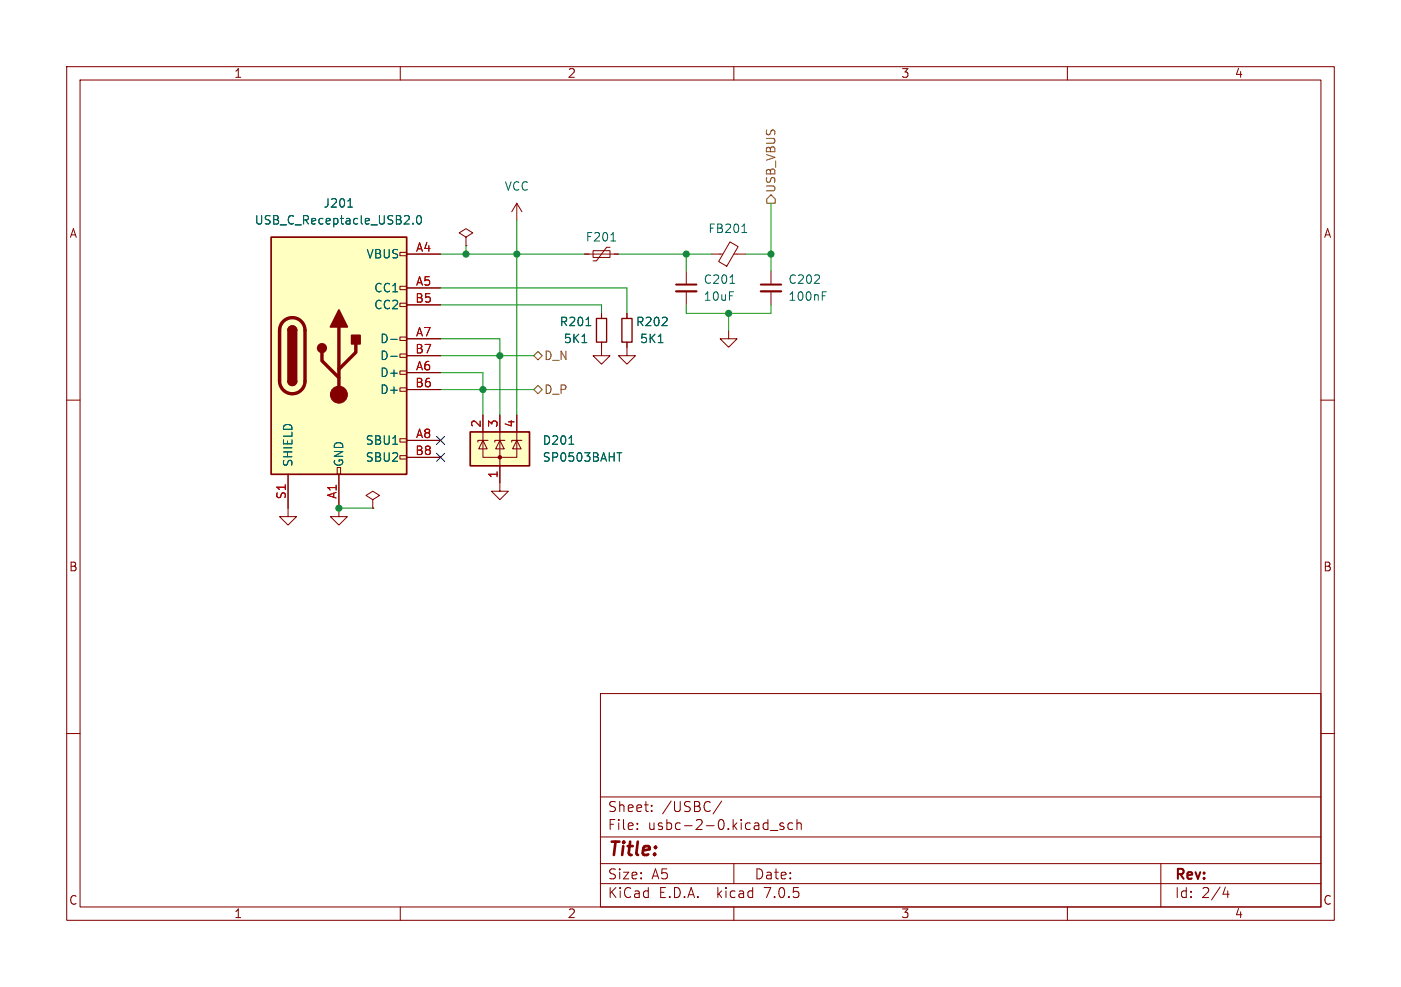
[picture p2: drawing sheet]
(kicad_sch (version 20230121) (generator eeschema)

 (paper "A5")

 (lib_symbols
  (symbol "Connector:USB_C_Receptacle_USB2.0" (pin_names (offset 1.016)) (in_bom yes) (on_board yes)
   (property "Reference" "J" (at -10.16 19.05 0) (effects (font (size 1.27 1.27)) (justify left)))
   (property "Value" "USB_C_Receptacle_USB2.0" (at 19.05 19.05 0) (effects (font (size 1.27 1.27)) (justify right)))
   (property "Footprint" "" (at 3.81 0 0) (effects (font (size 1.27 1.27)) hide))
   (property "Datasheet" "https://www.usb.org/sites/default/files/documents/usb_type-c.zip" (at 3.81 0 0) (effects (font (size 1.27 1.27)) hide))
   (symbol "USB_C_Receptacle_USB2.0_0_0"
    (rectangle (start -0.254 -17.78) (end 0.254 -16.764) (stroke (width 0) (type default)) (fill (type none)))
    (rectangle (start 10.16 -14.986) (end 9.144 -15.494) (stroke (width 0) (type default)) (fill (type none)))
    (rectangle (start 10.16 -12.446) (end 9.144 -12.954) (stroke (width 0) (type default)) (fill (type none)))
    (rectangle (start 10.16 -4.826) (end 9.144 -5.334) (stroke (width 0) (type default)) (fill (type none)))
    (rectangle (start 10.16 -2.286) (end 9.144 -2.794) (stroke (width 0) (type default)) (fill (type none)))
    (rectangle (start 10.16 0.254) (end 9.144 -0.254) (stroke (width 0) (type default)) (fill (type none)))
    (rectangle (start 10.16 2.794) (end 9.144 2.286) (stroke (width 0) (type default)) (fill (type none)))
    (rectangle (start 10.16 7.874) (end 9.144 7.366) (stroke (width 0) (type default)) (fill (type none)))
    (rectangle (start 10.16 10.414) (end 9.144 9.906) (stroke (width 0) (type default)) (fill (type none)))
    (rectangle (start 10.16 15.494) (end 9.144 14.986) (stroke (width 0) (type default)) (fill (type none))))
   (symbol "USB_C_Receptacle_USB2.0_0_1"
    (rectangle (start -10.16 17.78) (end 10.16 -17.78) (stroke (width 0.254) (type default)) (fill (type background)))
    (arc (start -8.89 -3.81) (mid -6.985 -5.7067) (end -5.08 -3.81) (stroke (width 0.508) (type default)) (fill (type none)))
    (arc (start -7.62 -3.81) (mid -6.985 -4.4423) (end -6.35 -3.81) (stroke (width 0.254) (type default)) (fill (type none)))
    (arc (start -7.62 -3.81) (mid -6.985 -4.4423) (end -6.35 -3.81) (stroke (width 0.254) (type default)) (fill (type outline)))
    (rectangle (start -7.62 -3.81) (end -6.35 3.81) (stroke (width 0.254) (type default)) (fill (type outline)))
    (arc (start -6.35 3.81) (mid -6.985 4.4423) (end -7.62 3.81) (stroke (width 0.254) (type default)) (fill (type none)))
    (arc (start -6.35 3.81) (mid -6.985 4.4423) (end -7.62 3.81) (stroke (width 0.254) (type default)) (fill (type outline)))
    (arc (start -5.08 3.81) (mid -6.985 5.7067) (end -8.89 3.81) (stroke (width 0.508) (type default)) (fill (type none)))
    (circle (center -2.54 1.143) (radius 0.635) (stroke (width 0.254) (type default)) (fill (type outline)))
    (circle (center 0 -5.842) (radius 1.27) (stroke (width 0) (type default)) (fill (type outline)))
    (polyline (pts (xy -8.89 -3.81) (xy -8.89 3.81)) (stroke (width 0.508) (type default)) (fill (type none)))
    (polyline (pts (xy -5.08 3.81) (xy -5.08 -3.81)) (stroke (width 0.508) (type default)) (fill (type none)))
    (polyline (pts (xy 0 -5.842) (xy 0 4.318)) (stroke (width 0.508) (type default)) (fill (type none)))
    (polyline (pts (xy 0 -3.302) (xy -2.54 -0.762) (xy -2.54 0.508)) (stroke (width 0.508) (type default)) (fill (type none)))
    (polyline (pts (xy 0 -2.032) (xy 2.54 0.508) (xy 2.54 1.778)) (stroke (width 0.508) (type default)) (fill (type none)))
    (polyline (pts (xy -1.27 4.318) (xy 0 6.858) (xy 1.27 4.318) (xy -1.27 4.318)) (stroke (width 0.254) (type default)) (fill (type outline)))
    (rectangle (start 1.905 1.778) (end 3.175 3.048) (stroke (width 0.254) (type default)) (fill (type outline))))
   (symbol "USB_C_Receptacle_USB2.0_1_1"
    (pin passive line (at 0 -22.86 90) (length 5.08) (name "GND" (effects (font (size 1.27 1.27)))) (number "A1" (effects (font (size 1.27 1.27)))))
    (pin passive line (at 0 -22.86 90) (length 5.08) hide (name "GND" (effects (font (size 1.27 1.27)))) (number "A12" (effects (font (size 1.27 1.27)))))
    (pin passive line (at 15.24 15.24 180) (length 5.08) (name "VBUS" (effects (font (size 1.27 1.27)))) (number "A4" (effects (font (size 1.27 1.27)))))
    (pin bidirectional line (at 15.24 10.16 180) (length 5.08) (name "CC1" (effects (font (size 1.27 1.27)))) (number "A5" (effects (font (size 1.27 1.27)))))
    (pin bidirectional line (at 15.24 -2.54 180) (length 5.08) (name "D+" (effects (font (size 1.27 1.27)))) (number "A6" (effects (font (size 1.27 1.27)))))
    (pin bidirectional line (at 15.24 2.54 180) (length 5.08) (name "D-" (effects (font (size 1.27 1.27)))) (number "A7" (effects (font (size 1.27 1.27)))))
    (pin bidirectional line (at 15.24 -12.7 180) (length 5.08) (name "SBU1" (effects (font (size 1.27 1.27)))) (number "A8" (effects (font (size 1.27 1.27)))))
    (pin passive line (at 15.24 15.24 180) (length 5.08) hide (name "VBUS" (effects (font (size 1.27 1.27)))) (number "A9" (effects (font (size 1.27 1.27)))))
    (pin passive line (at 0 -22.86 90) (length 5.08) hide (name "GND" (effects (font (size 1.27 1.27)))) (number "B1" (effects (font (size 1.27 1.27)))))
    (pin passive line (at 0 -22.86 90) (length 5.08) hide (name "GND" (effects (font (size 1.27 1.27)))) (number "B12" (effects (font (size 1.27 1.27)))))
    (pin passive line (at 15.24 15.24 180) (length 5.08) hide (name "VBUS" (effects (font (size 1.27 1.27)))) (number "B4" (effects (font (size 1.27 1.27)))))
    (pin bidirectional line (at 15.24 7.62 180) (length 5.08) (name "CC2" (effects (font (size 1.27 1.27)))) (number "B5" (effects (font (size 1.27 1.27)))))
    (pin bidirectional line (at 15.24 -5.08 180) (length 5.08) (name "D+" (effects (font (size 1.27 1.27)))) (number "B6" (effects (font (size 1.27 1.27)))))
    (pin bidirectional line (at 15.24 0 180) (length 5.08) (name "D-" (effects (font (size 1.27 1.27)))) (number "B7" (effects (font (size 1.27 1.27)))))
    (pin bidirectional line (at 15.24 -15.24 180) (length 5.08) (name "SBU2" (effects (font (size 1.27 1.27)))) (number "B8" (effects (font (size 1.27 1.27)))))
    (pin passive line (at 15.24 15.24 180) (length 5.08) hide (name "VBUS" (effects (font (size 1.27 1.27)))) (number "B9" (effects (font (size 1.27 1.27)))))
    (pin passive line (at -7.62 -22.86 90) (length 5.08) (name "SHIELD" (effects (font (size 1.27 1.27)))) (number "S1" (effects (font (size 1.27 1.27)))))))
  (symbol "Device:C_Small" (pin_numbers hide) (pin_names (offset 0.254) hide) (in_bom yes) (on_board yes)
   (property "Reference" "C" (at 0.254 1.778 0) (effects (font (size 1.27 1.27)) (justify left)))
   (property "Value" "C_Small" (at 0.254 -2.032 0) (effects (font (size 1.27 1.27)) (justify left)))
   (property "Footprint" "" (at 0 0 0) (effects (font (size 1.27 1.27)) hide))
   (property "Datasheet" "~" (at 0 0 0) (effects (font (size 1.27 1.27)) hide))
   (symbol "C_Small_0_1"
    (polyline (pts (xy -1.524 -0.508) (xy 1.524 -0.508)) (stroke (width 0.3302) (type default)) (fill (type none)))
    (polyline (pts (xy -1.524 0.508) (xy 1.524 0.508)) (stroke (width 0.3048) (type default)) (fill (type none))))
   (symbol "C_Small_1_1"
    (pin passive line (at 0 2.54 270) (length 2.032) (name "~" (effects (font (size 1.27 1.27)))) (number "1" (effects (font (size 1.27 1.27)))))
    (pin passive line (at 0 -2.54 90) (length 2.032) (name "~" (effects (font (size 1.27 1.27)))) (number "2" (effects (font (size 1.27 1.27)))))))
  (symbol "Device:FerriteBead_Small" (pin_numbers hide) (pin_names (offset 0)) (in_bom yes) (on_board yes)
   (property "Reference" "FB" (at 1.905 1.27 0) (effects (font (size 1.27 1.27)) (justify left)))
   (property "Value" "FerriteBead_Small" (at 1.905 -1.27 0) (effects (font (size 1.27 1.27)) (justify left)))
   (property "Footprint" "" (at -1.778 0 90) (effects (font (size 1.27 1.27)) hide))
   (property "Datasheet" "~" (at 0 0 0) (effects (font (size 1.27 1.27)) hide))
   (symbol "FerriteBead_Small_0_1"
    (polyline (pts (xy 0 -1.27) (xy 0 -0.7874)) (stroke (width 0) (type default)) (fill (type none)))
    (polyline (pts (xy 0 0.889) (xy 0 1.2954)) (stroke (width 0) (type default)) (fill (type none)))
    (polyline (pts (xy -1.8288 0.2794) (xy -1.1176 1.4986) (xy 1.8288 -0.2032) (xy 1.1176 -1.4224) (xy -1.8288 0.2794)) (stroke (width 0) (type default)) (fill (type none))))
   (symbol "FerriteBead_Small_1_1"
    (pin passive line (at 0 2.54 270) (length 1.27) (name "~" (effects (font (size 1.27 1.27)))) (number "1" (effects (font (size 1.27 1.27)))))
    (pin passive line (at 0 -2.54 90) (length 1.27) (name "~" (effects (font (size 1.27 1.27)))) (number "2" (effects (font (size 1.27 1.27)))))))
  (symbol "Device:Polyfuse_Small" (pin_numbers hide) (pin_names (offset 0)) (in_bom yes) (on_board yes)
   (property "Reference" "F" (at -1.905 0 90) (effects (font (size 1.27 1.27))))
   (property "Value" "Polyfuse_Small" (at 1.905 0 90) (effects (font (size 1.27 1.27))))
   (property "Footprint" "" (at 1.27 -5.08 0) (effects (font (size 1.27 1.27)) (justify left) hide))
   (property "Datasheet" "~" (at 0 0 0) (effects (font (size 1.27 1.27)) hide))
   (symbol "Polyfuse_Small_0_1"
    (rectangle (start -0.508 1.27) (end 0.508 -1.27) (stroke (width 0) (type default)) (fill (type none)))
    (polyline (pts (xy 0 2.54) (xy 0 -2.54)) (stroke (width 0) (type default)) (fill (type none)))
    (polyline (pts (xy -1.016 1.27) (xy -1.016 0.762) (xy 1.016 -0.762) (xy 1.016 -1.27)) (stroke (width 0) (type default)) (fill (type none))))
   (symbol "Polyfuse_Small_1_1"
    (pin passive line (at 0 2.54 270) (length 0.635) (name "~" (effects (font (size 1.27 1.27)))) (number "1" (effects (font (size 1.27 1.27)))))
    (pin passive line (at 0 -2.54 90) (length 0.635) (name "~" (effects (font (size 1.27 1.27)))) (number "2" (effects (font (size 1.27 1.27)))))))
  (symbol "Device:R_Small" (pin_numbers hide) (pin_names (offset 0.254) hide) (in_bom yes) (on_board yes)
   (property "Reference" "R" (at 0.762 0.508 0) (effects (font (size 1.27 1.27)) (justify left)))
   (property "Value" "R_Small" (at 0.762 -1.016 0) (effects (font (size 1.27 1.27)) (justify left)))
   (property "Footprint" "" (at 0 0 0) (effects (font (size 1.27 1.27)) hide))
   (property "Datasheet" "~" (at 0 0 0) (effects (font (size 1.27 1.27)) hide))
   (symbol "R_Small_0_1"
    (rectangle (start -0.762 1.778) (end 0.762 -1.778) (stroke (width 0.2032) (type default)) (fill (type none))))
   (symbol "R_Small_1_1"
    (pin passive line (at 0 2.54 270) (length 0.762) (name "~" (effects (font (size 1.27 1.27)))) (number "1" (effects (font (size 1.27 1.27)))))
    (pin passive line (at 0 -2.54 90) (length 0.762) (name "~" (effects (font (size 1.27 1.27)))) (number "2" (effects (font (size 1.27 1.27)))))))
  (symbol "Power_Protection:SP0503BAHT" (pin_names hide) (in_bom yes) (on_board yes)
   (property "Reference" "D" (at 5.715 2.54 0) (effects (font (size 1.27 1.27)) (justify left)))
   (property "Value" "SP0503BAHT" (at 5.715 0.635 0) (effects (font (size 1.27 1.27)) (justify left)))
   (property "Footprint" "Package_TO_SOT_SMD:SOT-143" (at 5.715 -1.27 0) (effects (font (size 1.27 1.27)) (justify left) hide))
   (property "Datasheet" "http://www.littelfuse.com/~/media/files/littelfuse/technical%20resources/documents/data%20sheets/sp05xxba.pdf" (at 3.175 3.175 0) (effects (font (size 1.27 1.27)) hide))
   (symbol "SP0503BAHT_0_0"
    (pin passive line (at 0 -5.08 90) (length 2.54) (name "A" (effects (font (size 1.27 1.27)))) (number "1" (effects (font (size 1.27 1.27))))))
   (symbol "SP0503BAHT_0_1"
    (rectangle (start -4.445 2.54) (end 4.445 -2.54) (stroke (width 0.254) (type default)) (fill (type background)))
    (circle (center 0 -1.27) (radius 0.254) (stroke (width 0) (type default)) (fill (type outline)))
    (polyline (pts (xy -2.54 2.54) (xy -2.54 1.27)) (stroke (width 0) (type default)) (fill (type none)))
    (polyline (pts (xy 0 -1.27) (xy 0 -2.54)) (stroke (width 0) (type default)) (fill (type none)))
    (polyline (pts (xy 0 -1.27) (xy 0 1.27)) (stroke (width 0) (type default)) (fill (type none)))
    (polyline (pts (xy 0 2.54) (xy 0 1.27)) (stroke (width 0) (type default)) (fill (type none)))
    (polyline (pts (xy 0.635 1.27) (xy 0.762 1.27)) (stroke (width 0) (type default)) (fill (type none)))
    (polyline (pts (xy 2.54 2.54) (xy 2.54 1.27)) (stroke (width 0) (type default)) (fill (type none)))
    (polyline (pts (xy 0.635 1.27) (xy -0.762 1.27) (xy -0.762 1.016)) (stroke (width 0) (type default)) (fill (type none)))
    (polyline (pts (xy -3.302 1.016) (xy -3.302 1.27) (xy -1.905 1.27) (xy -1.778 1.27)) (stroke (width 0) (type default)) (fill (type none)))
    (polyline (pts (xy -2.54 1.27) (xy -2.54 -1.27) (xy 2.54 -1.27) (xy 2.54 1.27)) (stroke (width 0) (type default)) (fill (type none)))
    (polyline (pts (xy -2.54 1.27) (xy -1.905 0) (xy -3.175 0) (xy -2.54 1.27)) (stroke (width 0) (type default)) (fill (type none)))
    (polyline (pts (xy 0.635 0) (xy -0.635 0) (xy 0 1.27) (xy 0.635 0)) (stroke (width 0) (type default)) (fill (type none)))
    (polyline (pts (xy 1.778 1.016) (xy 1.778 1.27) (xy 3.175 1.27) (xy 3.302 1.27)) (stroke (width 0) (type default)) (fill (type none)))
    (polyline (pts (xy 2.54 1.27) (xy 1.905 0) (xy 3.175 0) (xy 2.54 1.27)) (stroke (width 0) (type default)) (fill (type none))))
   (symbol "SP0503BAHT_1_1"
    (pin passive line (at -2.54 5.08 270) (length 2.54) (name "K" (effects (font (size 1.27 1.27)))) (number "2" (effects (font (size 1.27 1.27)))))
    (pin passive line (at 0 5.08 270) (length 2.54) (name "K" (effects (font (size 1.27 1.27)))) (number "3" (effects (font (size 1.27 1.27)))))
    (pin passive line (at 2.54 5.08 270) (length 2.54) (name "K" (effects (font (size 1.27 1.27)))) (number "4" (effects (font (size 1.27 1.27)))))))
  (symbol "power:GND" (power) (pin_names (offset 0)) (in_bom yes) (on_board yes)
   (property "Reference" "#PWR" (at 0 -6.35 0) (effects (font (size 1.27 1.27)) hide))
   (property "Value" "GND" (at 0 -3.81 0) (effects (font (size 1.27 1.27))))
   (property "Footprint" "" (at 0 0 0) (effects (font (size 1.27 1.27)) hide))
   (property "Datasheet" "" (at 0 0 0) (effects (font (size 1.27 1.27)) hide))
   (symbol "GND_0_1"
    (polyline (pts (xy 0 0) (xy 0 -1.27) (xy 1.27 -1.27) (xy 0 -2.54) (xy -1.27 -1.27) (xy 0 -1.27)) (stroke (width 0) (type default)) (fill (type none))))
   (symbol "GND_1_1"
    (pin power_in line (at 0 0 270) (length 0) hide (name "GND" (effects (font (size 1.27 1.27)))) (number "1" (effects (font (size 1.27 1.27)))))))
  (symbol "power:PWR_FLAG" (power) (pin_numbers hide) (pin_names (offset 0) hide) (in_bom yes) (on_board yes)
   (property "Reference" "#FLG" (at 0 1.905 0) (effects (font (size 1.27 1.27)) hide))
   (property "Value" "PWR_FLAG" (at 0 3.81 0) (effects (font (size 1.27 1.27))))
   (property "Footprint" "" (at 0 0 0) (effects (font (size 1.27 1.27)) hide))
   (property "Datasheet" "~" (at 0 0 0) (effects (font (size 1.27 1.27)) hide))
   (symbol "PWR_FLAG_0_0"
    (pin power_out line (at 0 0 90) (length 0) (name "pwr" (effects (font (size 1.27 1.27)))) (number "1" (effects (font (size 1.27 1.27))))))
   (symbol "PWR_FLAG_0_1"
    (polyline (pts (xy 0 0) (xy 0 1.27) (xy -1.016 1.905) (xy 0 2.54) (xy 1.016 1.905) (xy 0 1.27)) (stroke (width 0) (type default)) (fill (type none)))))
  (symbol "power:VCC" (power) (pin_names (offset 0)) (in_bom yes) (on_board yes)
   (property "Reference" "#PWR" (at 0 -3.81 0) (effects (font (size 1.27 1.27)) hide))
   (property "Value" "VCC" (at 0 3.81 0) (effects (font (size 1.27 1.27))))
   (property "Footprint" "" (at 0 0 0) (effects (font (size 1.27 1.27)) hide))
   (property "Datasheet" "" (at 0 0 0) (effects (font (size 1.27 1.27)) hide))
   (symbol "VCC_0_1"
    (polyline (pts (xy -0.762 1.27) (xy 0 2.54)) (stroke (width 0) (type default)) (fill (type none)))
    (polyline (pts (xy 0 0) (xy 0 2.54)) (stroke (width 0) (type default)) (fill (type none)))
    (polyline (pts (xy 0 2.54) (xy 0.762 1.27)) (stroke (width 0) (type default)) (fill (type none))))
   (symbol "VCC_1_1"
    (pin power_in line (at 0 0 90) (length 0) hide (name "VCC" (effects (font (size 1.27 1.27)))) (number "1" (effects (font (size 1.27 1.27))))))))

 (junction (at 109.22 46.99) (diameter 0) (color 0 0 0 0))
 (junction (at 74.93 53.34) (diameter 0) (color 0 0 0 0))
 (junction (at 102.87 38.1) (diameter 0) (color 0 0 0 0))
 (junction (at 69.85 38.1) (diameter 0) (color 0 0 0 0))
 (junction (at 72.39 58.42) (diameter 0) (color 0 0 0 0))
 (junction (at 77.47 38.1) (diameter 0) (color 0 0 0 0))
 (junction (at 115.57 38.1) (diameter 0) (color 0 0 0 0))
 (junction (at 50.8 76.2) (diameter 0) (color 0 0 0 0))

 (no_connect (at 66.04 66.04))
 (no_connect (at 66.04 68.58))

 (wire (pts (xy 74.93 53.34) (xy 80.01 53.34)) (stroke (width 0) (type default)))
 (wire (pts (xy 115.57 30.48) (xy 115.57 38.1)) (stroke (width 0) (type default)))
 (wire (pts (xy 72.39 58.42) (xy 80.01 58.42)) (stroke (width 0) (type default)))
 (wire (pts (xy 115.57 46.99) (xy 115.57 45.72)) (stroke (width 0) (type default)))
 (wire (pts (xy 109.22 46.99) (xy 115.57 46.99)) (stroke (width 0) (type default)))
 (wire (pts (xy 74.93 53.34) (xy 74.93 62.23)) (stroke (width 0) (type default)))
 (wire (pts (xy 102.87 40.64) (xy 102.87 38.1)) (stroke (width 0) (type default)))
 (wire (pts (xy 66.04 53.34) (xy 74.93 53.34)) (stroke (width 0) (type default)))
 (wire (pts (xy 66.04 55.88) (xy 72.39 55.88)) (stroke (width 0) (type default)))
 (wire (pts (xy 93.98 43.18) (xy 93.98 46.99)) (stroke (width 0) (type default)))
 (wire (pts (xy 69.85 38.1) (xy 77.47 38.1)) (stroke (width 0) (type default)))
 (wire (pts (xy 77.47 33.02) (xy 77.47 38.1)) (stroke (width 0) (type default)))
 (wire (pts (xy 102.87 38.1) (xy 106.68 38.1)) (stroke (width 0) (type default)))
 (wire (pts (xy 66.04 58.42) (xy 72.39 58.42)) (stroke (width 0) (type default)))
 (wire (pts (xy 66.04 38.1) (xy 69.85 38.1)) (stroke (width 0) (type default)))
 (wire (pts (xy 77.47 38.1) (xy 77.47 62.23)) (stroke (width 0) (type default)))
 (wire (pts (xy 109.22 46.99) (xy 102.87 46.99)) (stroke (width 0) (type default)))
 (wire (pts (xy 74.93 50.8) (xy 74.93 53.34)) (stroke (width 0) (type default)))
 (wire (pts (xy 66.04 50.8) (xy 74.93 50.8)) (stroke (width 0) (type default)))
 (wire (pts (xy 72.39 58.42) (xy 72.39 62.23)) (stroke (width 0) (type default)))
 (wire (pts (xy 77.47 38.1) (xy 87.63 38.1)) (stroke (width 0) (type default)))
 (wire (pts (xy 115.57 38.1) (xy 111.76 38.1)) (stroke (width 0) (type default)))
 (wire (pts (xy 115.57 38.1) (xy 115.57 40.64)) (stroke (width 0) (type default)))
 (wire (pts (xy 66.04 43.18) (xy 93.98 43.18)) (stroke (width 0) (type default)))
 (wire (pts (xy 90.17 45.72) (xy 90.17 46.99)) (stroke (width 0) (type default)))
 (wire (pts (xy 69.85 36.83) (xy 69.85 38.1)) (stroke (width 0) (type default)))
 (wire (pts (xy 102.87 46.99) (xy 102.87 45.72)) (stroke (width 0) (type default)))
 (wire (pts (xy 50.8 76.2) (xy 55.88 76.2)) (stroke (width 0) (type default)))
 (wire (pts (xy 72.39 55.88) (xy 72.39 58.42)) (stroke (width 0) (type default)))
 (wire (pts (xy 109.22 49.53) (xy 109.22 46.99)) (stroke (width 0) (type default)))
 (wire (pts (xy 66.04 45.72) (xy 90.17 45.72)) (stroke (width 0) (type default)))
 (wire (pts (xy 92.71 38.1) (xy 102.87 38.1)) (stroke (width 0) (type default)))

 (hierarchical_label "D_P" (shape bidirectional) (at 80.01 58.42 0) (fields_autoplaced) (effects (font (size 1.27 1.27)) (justify left)))
 (hierarchical_label "D_N" (shape bidirectional) (at 80.01 53.34 0) (fields_autoplaced) (effects (font (size 1.27 1.27)) (justify left)))
 (hierarchical_label "USB_VBUS" (shape output) (at 115.57 30.48 90) (fields_autoplaced) (effects (font (size 1.27 1.27)) (justify left)))

 (symbol (lib_id "power:GND") (at 90.17 52.07 0) (unit 1) (in_bom yes) (on_board yes) (dnp no) (fields_autoplaced)
  (property "Reference" "#PWR0203" (at 90.17 58.42 0) (effects (font (size 1.27 1.27)) hide))
  (property "Value" "GND" (at 90.17 57.15 0) (effects (font (size 1.27 1.27)) hide))
  (property "Footprint" "" (at 90.17 52.07 0) (effects (font (size 1.27 1.27)) hide))
  (property "Datasheet" "" (at 90.17 52.07 0) (effects (font (size 1.27 1.27)) hide)) (pin "1")
  (instances (project "wled-esp32-control-board" (path "" (reference "#PWR0203") (unit 1))) (project "arudino-clone" (path "" (reference "#PWR?") (unit 1)) (path "" (reference "#PWR0202") (unit 1)))))

 (symbol (lib_id "Power_Protection:SP0503BAHT") (at 74.93 67.31 0) (unit 1) (in_bom yes) (on_board yes) (dnp no) (fields_autoplaced)
  (property "Reference" "D201" (at 81.28 66.0399 0) (effects (font (size 1.27 1.27)) (justify left)))
  (property "Value" "SP0503BAHT" (at 81.28 68.5799 0) (effects (font (size 1.27 1.27)) (justify left)))
  (property "Footprint" "Package_TO_SOT_SMD:SOT-143" (at 80.645 68.58 0) (effects (font (size 1.27 1.27)) (justify left) hide))
  (property "Datasheet" "http://www.littelfuse.com/~/media/files/littelfuse/technical%20resources/documents/data%20sheets/sp05xxba.pdf" (at 78.105 64.135 0) (effects (font (size 1.27 1.27)) hide))
  (property "LCSC" "C7074" (at 74.93 67.31 0) (effects (font (size 1.27 1.27)) hide)) (pin "1") (pin "2") (pin "3") (pin "4")
  (instances (project "wled-esp32-control-board" (path "" (reference "D201") (unit 1))) (project "arudino-clone" (path "" (reference "D?") (unit 1)) (path "" (reference "D201") (unit 1)))))

 (symbol (lib_id "power:GND") (at 43.18 76.2 0) (unit 1) (in_bom yes) (on_board yes) (dnp no) (fields_autoplaced)
  (property "Reference" "#PWR0206" (at 43.18 82.55 0) (effects (font (size 1.27 1.27)) hide))
  (property "Value" "GND" (at 43.18 81.28 0) (effects (font (size 1.27 1.27)) hide))
  (property "Footprint" "" (at 43.18 76.2 0) (effects (font (size 1.27 1.27)) hide))
  (property "Datasheet" "" (at 43.18 76.2 0) (effects (font (size 1.27 1.27)) hide)) (pin "1")
  (instances (project "wled-esp32-control-board" (path "" (reference "#PWR0206") (unit 1))) (project "arudino-clone" (path "" (reference "#PWR?") (unit 1)) (path "" (reference "#PWR0205") (unit 1)))))

 (symbol (lib_id "Connector:USB_C_Receptacle_USB2.0") (at 50.8 53.34 0) (unit 1) (in_bom yes) (on_board yes) (dnp no) (fields_autoplaced)
  (property "Reference" "J201" (at 50.8 30.48 0) (effects (font (size 1.27 1.27))))
  (property "Value" "USB_C_Receptacle_USB2.0" (at 50.8 33.02 0) (effects (font (size 1.27 1.27))))
  (property "Footprint" "User_Footprint:USB_C_Receptable_918-418K2023S40001" (at 54.61 53.34 0) (effects (font (size 1.27 1.27)) hide))
  (property "Datasheet" "https://www.usb.org/sites/default/files/documents/usb_type-c.zip" (at 54.61 53.34 0) (effects (font (size 1.27 1.27)) hide))
  (property "LCSC" "C2982555" (at 50.8 53.34 0) (effects (font (size 1.27 1.27)) hide)) (pin "A1") (pin "A12") (pin "A4") (pin "A5") (pin "A6") (pin "A7") (pin "A8") (pin "A9") (pin "B1") (pin "B12") (pin "B4") (pin "B5") (pin "B6") (pin "B7") (pin "B8") (pin "B9") (pin "S1")
  (instances (project "wled-esp32-control-board" (path "" (reference "J201") (unit 1))) (project "arudino-clone" (path "" (reference "J?") (unit 1)) (path "" (reference "J201") (unit 1)))))

 (symbol (lib_id "Device:C_Small") (at 115.57 43.18 0) (unit 1) (in_bom yes) (on_board yes) (dnp no)
  (property "Reference" "C202" (at 118.11 41.91 0) (effects (font (size 1.27 1.27)) (justify left)))
  (property "Value" "100nF" (at 118.11 44.45 0) (effects (font (size 1.27 1.27)) (justify left)))
  (property "Footprint" "Capacitor_SMD:C_0603_1608Metric" (at 115.57 43.18 0) (effects (font (size 1.27 1.27)) hide))
  (property "Datasheet" "~" (at 115.57 43.18 0) (effects (font (size 1.27 1.27)) hide))
  (property "LCSC" "C14663" (at 115.57 43.18 0) (effects (font (size 1.27 1.27)) hide)) (pin "1") (pin "2")
  (instances (project "wled-esp32-control-board" (path "" (reference "C202") (unit 1))) (project "arudino-clone" (path "" (reference "C102") (unit 1)) (path "" (reference "C202") (unit 1)))))

 (symbol (lib_id "Device:FerriteBead_Small") (at 109.22 38.1 90) (unit 1) (in_bom yes) (on_board yes) (dnp no) (fields_autoplaced)
  (property "Reference" "FB201" (at 109.1819 34.29 90) (effects (font (size 1.27 1.27))))
  (property "Value" "FerriteBead_Small" (at 109.1819 34.29 90) (effects (font (size 1.27 1.27)) hide))
  (property "Footprint" "Resistor_SMD:R_0805_2012Metric" (at 109.22 39.878 90) (effects (font (size 1.27 1.27)) hide))
  (property "Datasheet" "~" (at 109.22 38.1 0) (effects (font (size 1.27 1.27)) hide))
  (property "LCSC" "C74487" (at 109.22 38.1 0) (effects (font (size 1.27 1.27)) hide)) (pin "1") (pin "2")
  (instances (project "wled-esp32-control-board" (path "" (reference "FB201") (unit 1))) (project "arudino-clone" (path "" (reference "FB?") (unit 1)) (path "" (reference "FB201") (unit 1)))))

 (symbol (lib_id "power:VCC") (at 77.47 33.02 0) (unit 1) (in_bom yes) (on_board yes) (dnp no) (fields_autoplaced)
  (property "Reference" "#PWR0201" (at 77.47 36.83 0) (effects (font (size 1.27 1.27)) hide))
  (property "Value" "VCC" (at 77.47 27.94 0) (effects (font (size 1.27 1.27))))
  (property "Footprint" "" (at 77.47 33.02 0) (effects (font (size 1.27 1.27)) hide))
  (property "Datasheet" "" (at 77.47 33.02 0) (effects (font (size 1.27 1.27)) hide)) (pin "1")
  (instances (project "wled-esp32-control-board" (path "" (reference "#PWR0201") (unit 1)))))

 (symbol (lib_id "Device:R_Small") (at 90.17 49.53 180) (unit 1) (in_bom yes) (on_board yes) (dnp no)
  (property "Reference" "R201" (at 86.36 48.26 0) (effects (font (size 1.27 1.27))))
  (property "Value" "5K1" (at 86.36 50.8 0) (effects (font (size 1.27 1.27))))
  (property "Footprint" "Capacitor_SMD:C_0603_1608Metric" (at 90.17 49.53 0) (effects (font (size 1.27 1.27)) hide))
  (property "Datasheet" "~" (at 90.17 49.53 0) (effects (font (size 1.27 1.27)) hide))
  (property "LCSC" "C23186" (at 90.17 49.53 0) (effects (font (size 1.27 1.27)) hide)) (pin "1") (pin "2")
  (instances (project "wled-esp32-control-board" (path "" (reference "R201") (unit 1))) (project "arudino-clone" (path "" (reference "R?") (unit 1)) (path "" (reference "R201") (unit 1)))))

 (symbol (lib_id "power:PWR_FLAG") (at 55.88 76.2 0) (unit 1) (in_bom yes) (on_board yes) (dnp no) (fields_autoplaced)
  (property "Reference" "#FLG0202" (at 55.88 74.295 0) (effects (font (size 1.27 1.27)) hide))
  (property "Value" "PWR_FLAG" (at 55.88 72.39 0) (effects (font (size 1.27 1.27)) hide))
  (property "Footprint" "" (at 55.88 76.2 0) (effects (font (size 1.27 1.27)) hide))
  (property "Datasheet" "~" (at 55.88 76.2 0) (effects (font (size 1.27 1.27)) hide)) (pin "1")
  (instances (project "wled-esp32-control-board" (path "" (reference "#FLG0202") (unit 1))) (project "arudino-clone" (path "" (reference "#FLG0202") (unit 1)))))

 (symbol (lib_id "Device:R_Small") (at 93.98 49.53 0) (mirror x) (unit 1) (in_bom yes) (on_board yes) (dnp no)
  (property "Reference" "R202" (at 97.79 48.26 0) (effects (font (size 1.27 1.27))))
  (property "Value" "5K1" (at 97.79 50.8 0) (effects (font (size 1.27 1.27))))
  (property "Footprint" "Capacitor_SMD:C_0603_1608Metric" (at 93.98 49.53 0) (effects (font (size 1.27 1.27)) hide))
  (property "Datasheet" "~" (at 93.98 49.53 0) (effects (font (size 1.27 1.27)) hide))
  (property "LCSC" "C23186" (at 93.98 49.53 0) (effects (font (size 1.27 1.27)) hide)) (pin "1") (pin "2")
  (instances (project "wled-esp32-control-board" (path "" (reference "R202") (unit 1))) (project "arudino-clone" (path "" (reference "R?") (unit 1)) (path "" (reference "R202") (unit 1)))))

 (symbol (lib_id "power:GND") (at 50.8 76.2 0) (unit 1) (in_bom yes) (on_board yes) (dnp no) (fields_autoplaced)
  (property "Reference" "#PWR0207" (at 50.8 82.55 0) (effects (font (size 1.27 1.27)) hide))
  (property "Value" "GND" (at 50.8 81.28 0) (effects (font (size 1.27 1.27)) hide))
  (property "Footprint" "" (at 50.8 76.2 0) (effects (font (size 1.27 1.27)) hide))
  (property "Datasheet" "" (at 50.8 76.2 0) (effects (font (size 1.27 1.27)) hide)) (pin "1")
  (instances (project "wled-esp32-control-board" (path "" (reference "#PWR0207") (unit 1))) (project "arudino-clone" (path "" (reference "#PWR?") (unit 1)) (path "" (reference "#PWR0206") (unit 1)))))

 (symbol (lib_id "power:GND") (at 93.98 52.07 0) (unit 1) (in_bom yes) (on_board yes) (dnp no) (fields_autoplaced)
  (property "Reference" "#PWR0204" (at 93.98 58.42 0) (effects (font (size 1.27 1.27)) hide))
  (property "Value" "GND" (at 93.98 57.15 0) (effects (font (size 1.27 1.27)) hide))
  (property "Footprint" "" (at 93.98 52.07 0) (effects (font (size 1.27 1.27)) hide))
  (property "Datasheet" "" (at 93.98 52.07 0) (effects (font (size 1.27 1.27)) hide)) (pin "1")
  (instances (project "wled-esp32-control-board" (path "" (reference "#PWR0204") (unit 1))) (project "arudino-clone" (path "" (reference "#PWR?") (unit 1)) (path "" (reference "#PWR0203") (unit 1)))))

 (symbol (lib_id "Device:C_Small") (at 102.87 43.18 0) (unit 1) (in_bom yes) (on_board yes) (dnp no)
  (property "Reference" "C201" (at 105.41 41.91 0) (effects (font (size 1.27 1.27)) (justify left)))
  (property "Value" "10uF" (at 105.41 44.45 0) (effects (font (size 1.27 1.27)) (justify left)))
  (property "Footprint" "Capacitor_SMD:C_0805_2012Metric" (at 102.87 43.18 0) (effects (font (size 1.27 1.27)) hide))
  (property "Datasheet" "~" (at 102.87 43.18 0) (effects (font (size 1.27 1.27)) hide))
  (property "LCSC" "C15850" (at 102.87 43.18 0) (effects (font (size 1.27 1.27)) hide)) (pin "1") (pin "2")
  (instances (project "wled-esp32-control-board" (path "" (reference "C201") (unit 1))) (project "arudino-clone" (path "" (reference "C101") (unit 1)) (path "" (reference "C201") (unit 1)))))

 (symbol (lib_id "Device:Polyfuse_Small") (at 90.17 38.1 90) (unit 1) (in_bom yes) (on_board yes) (dnp no) (fields_autoplaced)
  (property "Reference" "F201" (at 90.17 35.56 90) (effects (font (size 1.27 1.27))))
  (property "Value" "Polyfuse_Small" (at 90.17 34.29 90) (effects (font (size 1.27 1.27)) hide))
  (property "Footprint" "Fuse:Fuse_0603_1608Metric" (at 95.25 36.83 0) (effects (font (size 1.27 1.27)) (justify left) hide))
  (property "Datasheet" "~" (at 90.17 38.1 0) (effects (font (size 1.27 1.27)) hide))
  (property "LCSC" "C2757930" (at 90.17 38.1 0) (effects (font (size 1.27 1.27)) hide)) (pin "1") (pin "2")
  (instances (project "wled-esp32-control-board" (path "" (reference "F201") (unit 1))) (project "arudino-clone" (path "" (reference "F?") (unit 1)) (path "" (reference "F201") (unit 1)))))

 (symbol (lib_id "power:GND") (at 74.93 72.39 0) (unit 1) (in_bom yes) (on_board yes) (dnp no) (fields_autoplaced)
  (property "Reference" "#PWR0205" (at 74.93 78.74 0) (effects (font (size 1.27 1.27)) hide))
  (property "Value" "GND" (at 74.93 77.47 0) (effects (font (size 1.27 1.27)) hide))
  (property "Footprint" "" (at 74.93 72.39 0) (effects (font (size 1.27 1.27)) hide))
  (property "Datasheet" "" (at 74.93 72.39 0) (effects (font (size 1.27 1.27)) hide)) (pin "1")
  (instances (project "wled-esp32-control-board" (path "" (reference "#PWR0205") (unit 1))) (project "arudino-clone" (path "" (reference "#PWR?") (unit 1)) (path "" (reference "#PWR0204") (unit 1)))))

 (symbol (lib_id "power:PWR_FLAG") (at 69.85 36.83 0) (unit 1) (in_bom yes) (on_board yes) (dnp no) (fields_autoplaced)
  (property "Reference" "#FLG0201" (at 69.85 34.925 0) (effects (font (size 1.27 1.27)) hide))
  (property "Value" "PWR_FLAG" (at 69.85 33.02 0) (effects (font (size 1.27 1.27)) hide))
  (property "Footprint" "" (at 69.85 36.83 0) (effects (font (size 1.27 1.27)) hide))
  (property "Datasheet" "~" (at 69.85 36.83 0) (effects (font (size 1.27 1.27)) hide)) (pin "1")
  (instances (project "wled-esp32-control-board" (path "" (reference "#FLG0201") (unit 1))) (project "arudino-clone" (path "" (reference "#FLG0201") (unit 1)))))

 (symbol (lib_id "power:GND") (at 109.22 49.53 0) (unit 1) (in_bom yes) (on_board yes) (dnp no) (fields_autoplaced)
  (property "Reference" "#PWR0202" (at 109.22 55.88 0) (effects (font (size 1.27 1.27)) hide))
  (property "Value" "GND" (at 109.22 54.61 0) (effects (font (size 1.27 1.27)) hide))
  (property "Footprint" "" (at 109.22 49.53 0) (effects (font (size 1.27 1.27)) hide))
  (property "Datasheet" "" (at 109.22 49.53 0) (effects (font (size 1.27 1.27)) hide)) (pin "1")
  (instances (project "wled-esp32-control-board" (path "" (reference "#PWR0202") (unit 1))) (project "arudino-clone" (path "" (reference "#PWR?") (unit 1)) (path "" (reference "#PWR0201") (unit 1))))))
